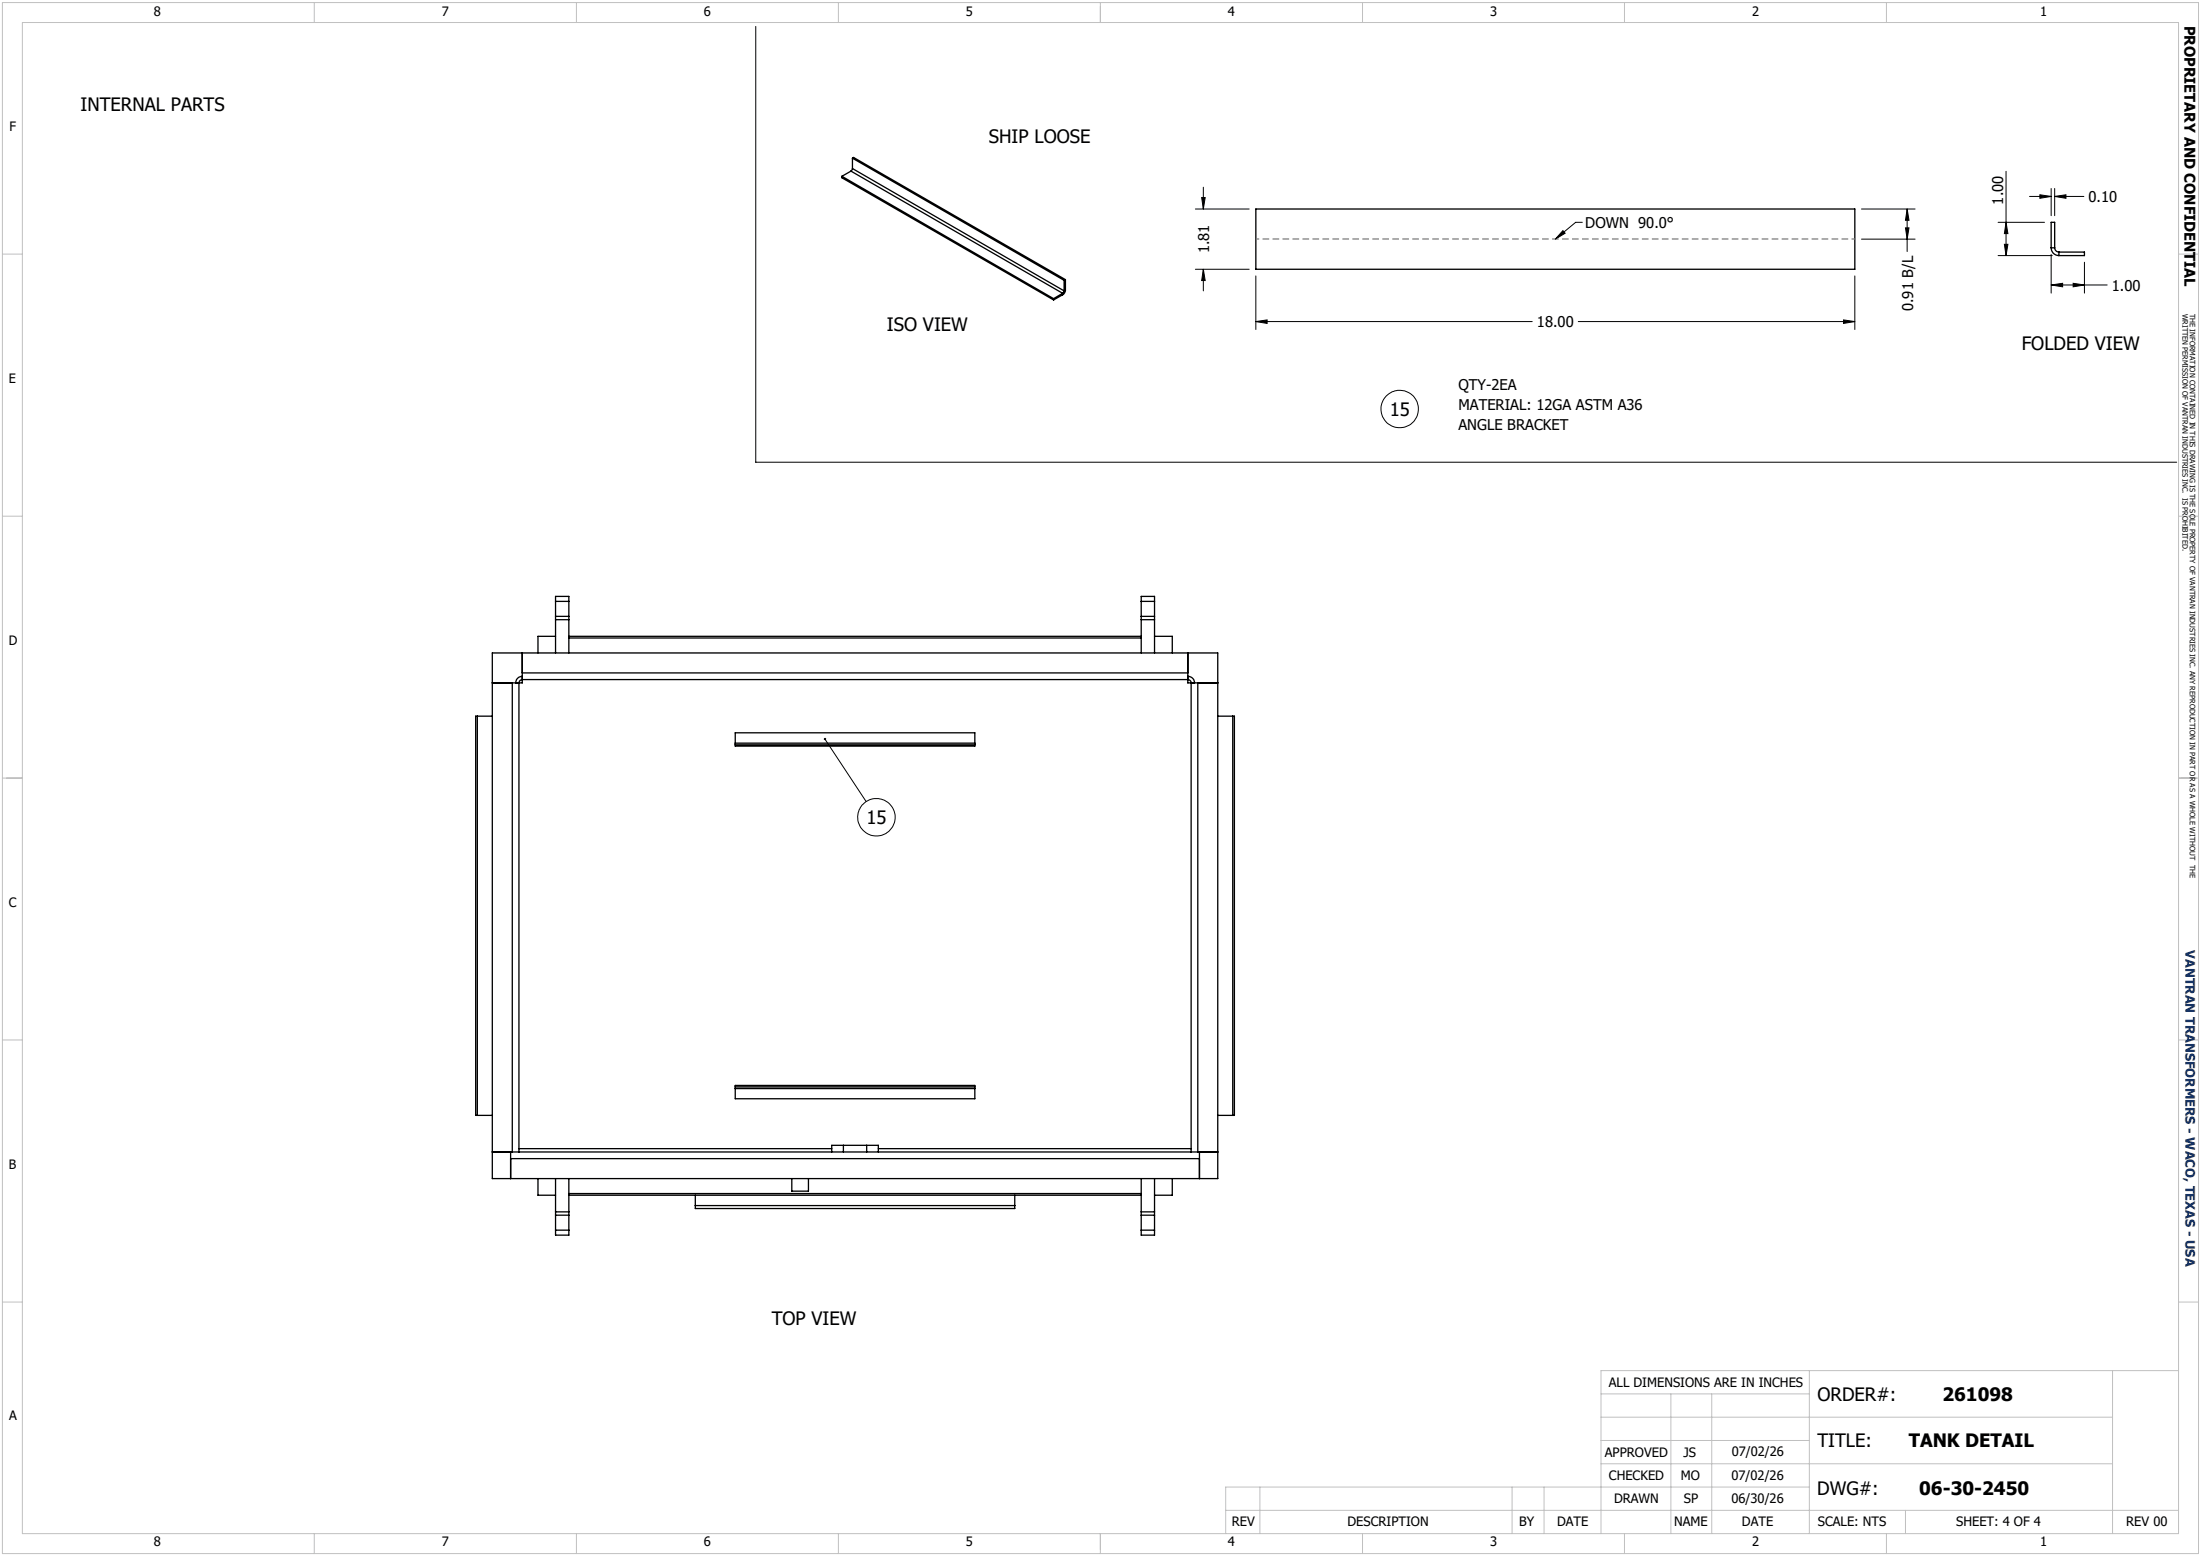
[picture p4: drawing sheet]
<svg xmlns="http://www.w3.org/2000/svg" width="420mm" height="297mm" viewBox="0 0 420 297" stroke-linecap="round" stroke-linejoin="round" font-family="sans-serif">
<g fill="none" stroke="#000" stroke-width=".25">
<path d="M160.7 33.7v.2l40.3 23.4M160.7 33.7l40.3 23.3M162.4 32.7l-1.7 1M162.4 32.7l40.4 23.3M162.7 32.2l-.3 .5M162.7 30.2l.2-.1 40.4 23.3M162.7 30.2l40.4 23.3M162.7 32.2l40.4 23.3M162.7 30.2v2M239.6 39.9h114.3v11.5h-114.3zM201 57v.3M202.8 56l-1.8 1"/>
<path d="M202.8 56v.3M202.8 56.3l-1.8 1M203.1 55.5l-.3 .5M203.1 53.5v2M203.3 55.4l-.1 .5-.4 .4M203.3 53.4l-.2 .1M203.3 53.4v2M203.3 55.4l-.2 .1M391.4 47.3a1.45 1.45 0 0 0 1.5 1.5M391.4 47.3v-4.9h.7v4.9M391.4 47.3h.7M392.1 47.3a.85 .85 0 0 0 .8 .8"/>
<path d="M392.9 48.1h4.9v.7h-4.9M392.9 48.1v.7M106 117.6v.7M106 114.8v-1h2.5v1M106 118.3h2.5M106 117.6h2.5M106 114.8v2.8M106 118.3v6.3M106 114.8h2.5M108.5 117.6v.7M108.5 114.8v2.8M108.5 118.3v6.3"/>
<path d="M217.8 117.6v.7M217.8 114.8v-1h2.5v1M217.8 118.3h2.5M217.8 117.6h2.5M217.8 114.8h2.5M217.8 114.8v2.8M217.8 118.3v6.3M220.3 117.6v.7M220.3 114.8v2.8M220.3 118.3v6.3M91.1 136.7h-.3v76.2h.3M91.1 136.7v76.2"/>
<path d="M91.1 136.7h2.8M93.9 124.6h138.5v100.4h-138.5zM97.8 130.3v89.6M99.7 129.1a1.32 1.32 0 0 0-1.3 1.2M99.7 124.6v5.7h-5.8M99.7 128.4h127M106 121.5h-3.3v3.1M108.5 121.5h109.3M108.5 121.8h109.3M220.3 121.5h3.4v3.1M226.7 129.1a1.26 1.26 0 0 1 1.2 1.2M226.7 124.6v5.7h5.7"/>
<path d="M228.6 130.3v89.6M232.4 136.7h2.8M235.2 136.7h.3v76.2h-.3M235.2 136.7v76.2M140.3 141.8v.4M140.3 141.8v-1.9h45.7v1.9M140.3 142.2v.2h45.7v-.2M140.3 142.2h45.7M140.3 141.8h45.7M186 141.8v.4M91.1 212.9h2.8M93.9 219.9h3.9"/>
<path d="M97.4 219.9v5.1M97.8 219.9h1.2M99 219.9v-89.6a.75 .75 0 0 1 .7-.6h127a.66 .66 0 0 1 .6 .6v89.6M99 219.9h128.3M99 219.2h59.7M140.3 207.5v.3M140.3 207.5v-.3h45.7v.3M140.3 207.8v1.9h45.7v-1.9M140.3 207.5h45.7M140.3 207.8h45.7M160.9 218.6h4.5M160.9 218.6v1.3"/>
<path d="M160.9 218.6h-2.2v1.3M165.4 218.6v1.3M165.4 218.6h2.2v1.3M167.6 219.2h59.7M186 207.5v.3M227.3 219.9h1.3M228.6 219.9h3.8M228.9 219.9v5.1M232.4 212.9h2.8M97.4 221.2h131.5M102.7 225v3.1h3.3M106 231.3v.6"/>
<path d="M106 234.8v1h2.5v-1M106 231.3h2.5M106 225v6.3M106 231.9v2.9M106 234.8h2.5M106 231.9h2.5M108.5 231.3v.6M108.5 228.1h109.3M108.5 225v6.3M108.5 231.9v2.9M108.5 227.8h109.3M132.7 230.1v.6h60.9v-.6"/>
<path d="M132.7 230.1h60.9M132.7 228.1v2M151.1 225v2.4h3.2v-2.4M193.6 228.1v2M217.8 234.8v1h2.5v-1M217.8 231.3v.6M217.8 231.3h2.5M217.8 234.8h2.5M217.8 225v6.3M217.8 231.9v2.9M217.8 231.9h2.5M220.3 231.3v.6"/>
<path d="M220.3 225v6.3M220.3 231.9v2.9M223.7 225v3.1h-3.4"/>
</g>
<g fill="none" stroke="#000" stroke-width=".19">
<path d="M144.2 5v83.2h271.2M228.1 39.9h10.3M229.3 37.7h.7l-.4 2.2zM229.6 35.7v4.2M355.2 39.9h10.2M363.9 39.9l.4 2.1h-.7zM363.9 39.9v8.1M382.8 32.7v16.1M387.3 37.5h4.1M389.3 37.2l2.1 .3-2.1 .3zM391.4 36v5.2M392.1 37.5l2.1-.3v.6z"/>
<path d="M392.1 36v5.2M392.1 37.5h5.6M228.1 51.4h10.3M229.6 51.4l.4 2.1h-.7zM229.6 51.4v4.1M239.6 52.7v10.2M298.2 44l.5 .5-1.9 1.1zM301.9 42.4h-1.2l-3.9 3.2M353.9 52.7v10.2M355.2 45.6h10.2M363.6 43.5h.7l-.4 2.1zM381.3 48.8h10.3"/>
<path d="M381.3 42.4h8.8M382.5 46.6h.7l-.4 2.2zM382.8 42.4l.4 2.2h-.7zM391.4 54.4l2.2-.3v.6zM391.4 48.6v7.3M391.4 54.4h10.7M395.6 54.1l2.2 .3-2.2 .3zM397.8 50.1v5.8M239.6 61.4l2.2-.3v.6zM239.6 61.4h52.8M301.2 61.4h52.7M351.8 61.1l2.1 .3-2.1 .3z"/>
<path d="M157.4 141.1l7.9 11.9"/>
<circle cx="267.1" cy="78.1" r="3.6"/>
<circle cx="167.2" cy="156" r="3.6"/>
</g>
<g fill="none" stroke="#c0c0c0" stroke-width=".19">
<path d="M.5 .5h419v296h-419zM4.3 4.3h411.4v288.4h-411.4zM60 .5v3.8M110 .5v3.8M160 .5v3.8M210 .5v3.8M260 .5v3.8M310 .5v3.8M360 .5v3.8M.5 48.5h3.8M415.7 48.5h3.8M.5 98.5h3.8"/>
<path d="M415.7 98.5h3.8M.5 148.5h3.8M415.7 148.5h3.8M.5 198.5h3.8M415.7 198.5h3.8M.5 248.5h3.8M415.7 248.5h3.8M305.5 270.5h97.6M305.5 279.4h97.6M305.5 275h39.8M305.5 266.1h39.8M318.8 266.1v26.6"/>
<path d="M326.6 266.1v26.6M345.3 261.6v31.1M403.1 261.6v31.1M415.7 261.6h-110.2v31.1M60 292.7v3.8M110 292.7v3.8M160 292.7v3.8M210 292.7v3.8M233.9 288.3h181.8M240.4 283.8v8.9M260 292.7v3.8M288.5 283.8v8.9"/>
<path d="M294.6 283.8v8.9M310 292.7v3.8M345.3 283.8h-111.4v8.9M360 292.7v3.8M363.6 288.3v4.4"/>
</g>
<g fill="#000">
<path d="M229.3 37.7h.7l-.4 2.2zM363.9 39.9l.4 2.1h-.7zM389.3 37.2l2.1 .3-2.1 .3zM392.1 37.5l2.1-.3v.6zM229.6 51.4l.4 2.1h-.7zM298.2 44l.5 .5-1.9 1.1zM363.6 43.5h.7l-.4 2.1zM382.5 46.6h.7l-.4 2.2zM382.8 42.4l.4 2.2h-.7zM391.4 54.4l2.2-.3v.6zM395.6 54.1l2.2 .3-2.2 .3zM239.6 61.4l2.2-.3v.6z"/>
<path d="M351.8 61.1l2.1 .3-2.1 .3zM157.3 140.9a.23 .23 0 0 1 .4 .1 .23 .23 0 0 1-.2 .3 .23 .23 0 0 1-.3-.3l.1-.1 .1 .2z"/>
</g>
<path d="M353.9 45.6h-114.3" fill="none" stroke="#808080" stroke-width=".25" stroke-dasharray="1.3 .6" stroke-dashoffset=".6" stroke-linecap="butt"/>
<g font-size="3.5">
<text x="15.4" y="21.2">INTERNAL PARTS</text>
<text x="188.7" y="27.4">SHIP LOOSE</text>
<text x="169.2" y="63.2">ISO VIEW</text>
<text x="385.8" y="66.8">FOLDED VIEW</text>
<text x="265.2" y="79.4">15</text>
<text x="165.3" y="157.3">15</text>
<text x="147.3" y="252.9">TOP VIEW</text>
<text x="346.8" y="267.4">ORDER#:</text>
<text x="370.7" y="267.4">261098</text>
<text x="346.8" y="276.2">TITLE:</text>
<text x="364.2" y="276.2">TANK DETAIL</text>
<text x="346.8" y="285.4">DWG#:</text>
<text x="366.2" y="285.4">06-30-2450</text>
</g>
<g font-size="2.8">
<text x="416.9" y="4.9" transform="rotate(90 416.9 4.9)">PROPRIETARY AND CONFIDENTIAL</text>
<text x="382.2" y="39" transform="rotate(-90 382.2 39)">1.00</text>
<text x="398.5" y="38.6">0.10</text>
<text x="302.5" y="43.5">DOWN 90.0°</text>
<text x="230.8" y="48.4" transform="rotate(-90 230.8 48.4)">1.81</text>
<text x="365.1" y="59.4" transform="rotate(-90 365.1 59.4)">0.91 B/L</text>
<text x="403" y="55.5">1.00</text>
<text x="293.3" y="62.5">18.00</text>
<text x="278.3" y="74.4">QTY-2EA</text>
<text x="278.3" y="78.2">MATERIAL: 12GA ASTM A36</text>
<text x="278.3" y="82">ANGLE BRACKET</text>
</g>
<g font-size="2.5">
<text x="29.3" y="3.1">8</text>
<text x="84.3" y="3.1">7</text>
<text x="134.3" y="3.1">6</text>
<text x="184.3" y="3.1">5</text>
<text x="234.3" y="3.1">4</text>
<text x="284.3" y="3.1">3</text>
<text x="334.3" y="3.1">2</text>
<text x="389.3" y="3.1">1</text>
<text x="1.8" y="25">F</text>
<text x="1.7" y="73.1">E</text>
<text x="1.7" y="123.1">D</text>
<text x="1.7" y="173.1">C</text>
<text x="1.7" y="223.1">B</text>
<text x="307" y="264.7">ALL DIMENSIONS ARE IN INCHES</text>
<text x="1.8" y="271.1">A</text>
<text x="306.2" y="278.1">APPROVED</text>
<text x="321.2" y="278">JS</text>
<text x="330.4" y="278">07/02/26</text>
<text x="307" y="282.5">CHECKED</text>
<text x="308" y="287">DRAWN</text>
<text x="320.8" y="282.5">MO</text>
<text x="321.3" y="287">SP</text>
<text x="330.4" y="282.4">07/02/26</text>
<text x="330.4" y="286.9">06/30/26</text>
<text x="235.1" y="291.3">REV</text>
<text x="257.1" y="291.3">DESCRIPTION</text>
<text x="289.9" y="291.3">BY</text>
<text x="297.1" y="291.3">DATE</text>
<text x="319.5" y="291.3">NAME</text>
<text x="332.4" y="291.2">DATE</text>
<text x="346.9" y="291.3">SCALE: NTS</text>
<text x="373.3" y="291.3">SHEET: 4 OF 4</text>
<text x="405.7" y="291.3">REV 00</text>
<text x="29.3" y="295.1">8</text>
<text x="84.3" y="295.1">7</text>
<text x="134.3" y="295.1">6</text>
<text x="184.3" y="295.1">5</text>
<text x="234.3" y="295.1">4</text>
<text x="284.3" y="295.1">3</text>
<text x="334.3" y="295.1">2</text>
<text x="389.3" y="295.1">1</text>
</g>
<text font-size="2.5" fill="#003082" x="417" y="181.4" transform="rotate(90 417 181.4)">VANTRAN TRANSFORMERS - WACO, TEXAS - USA</text>
<g font-size="1.4">
<text x="416.5" y="59.9" transform="rotate(90 416.5 59.9)">WRITTEN PERMISSION OF VANTRAN INDUSTRIES INC. IS PROHIBITED.</text>
<text x="417.9" y="59.9" transform="rotate(90 417.9 59.9)">THE INFORMATION CONTAINED IN THIS DRAWING IS THE SOLE PROPERTY OF VANTRAN INDUSTRIES INC. ANY REPRODUCTION IN PART OR AS A WHOLE WITHOUT THE</text>
</g>
</svg>
